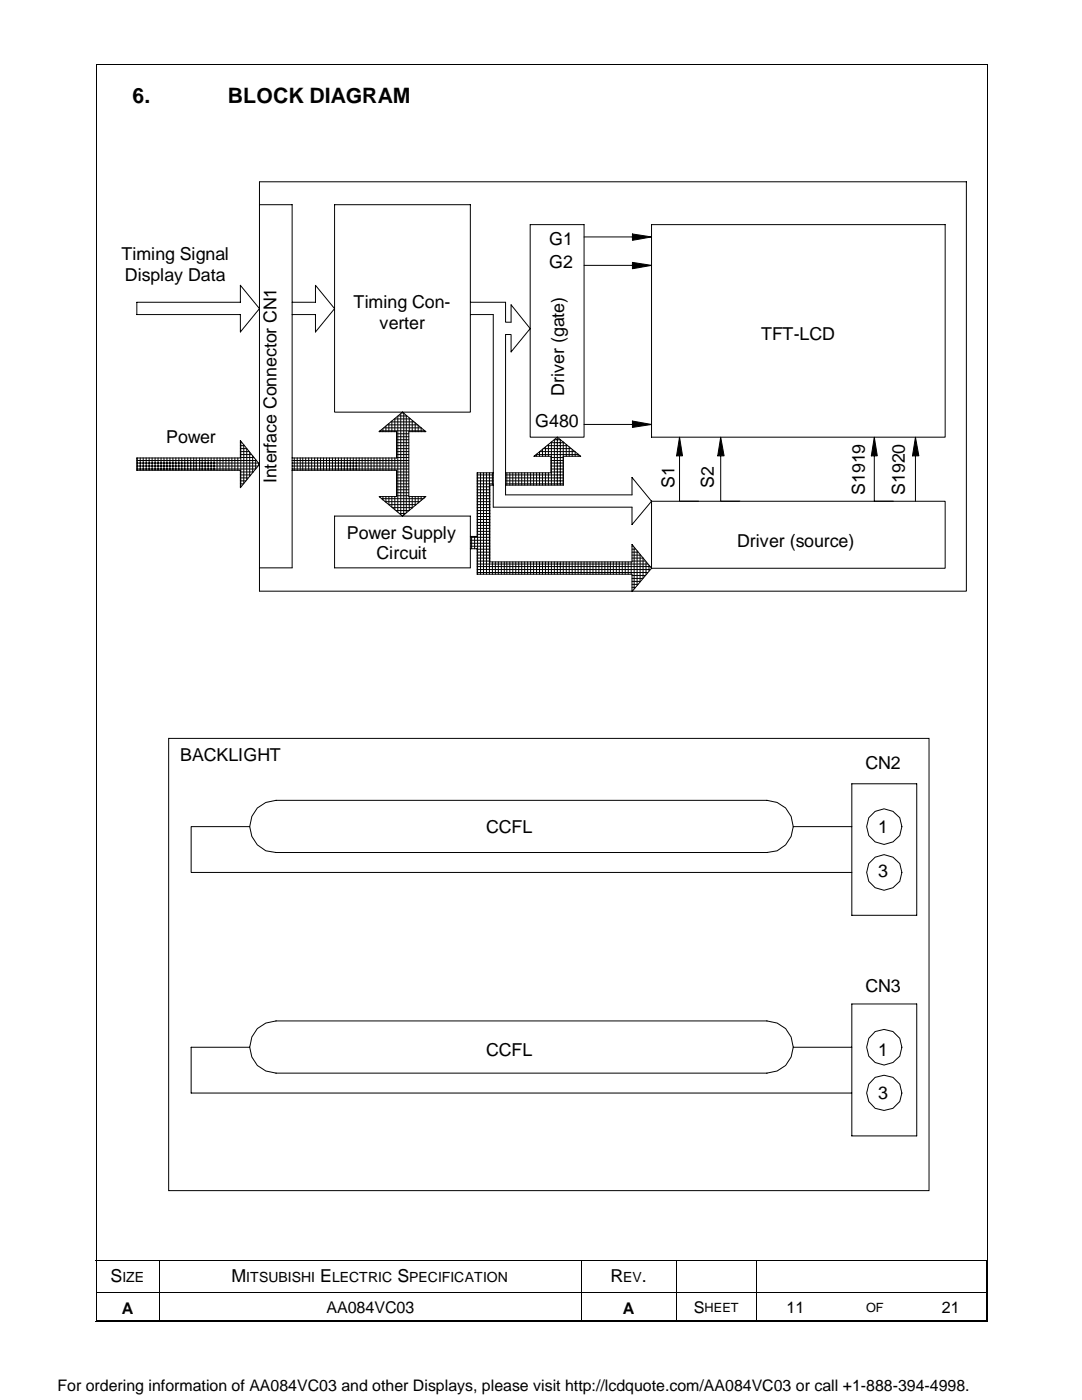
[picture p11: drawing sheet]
<svg xmlns="http://www.w3.org/2000/svg" width="216mm" height="279mm" viewBox="0 0 216 279" stroke-linecap="round" stroke-linejoin="round" font-family="sans-serif">
<path d="M19.1 12.8h178M19.2 12.7v251.1M197 12.7v251M19.1 251.6h177.9M19.2 258h177.7M31.9 251.6v12.2M116 251.6v12.2M135 251.6v12.2M150.9 251.6v12.2M196.9 251.6v12.2M19.1 263.8h177.9M19.1 263.6h178" fill="none" stroke="#000" stroke-width=".2"/>
<path d="M28 146.1h160.8v93h-160.8z" fill-rule="evenodd" fill="#fff"/>
<path d="M28 146.1h160.8v93h-160.8z" fill="none" stroke="#fff" stroke-width=".2"/>
<g fill="none" stroke="#000" stroke-width=".2">
<path d="M33.7 147.4h151.7v90.2h-151.7zM170 156.4h12.9v26.3h-12.9zM49.8 165h-11.7v9.1h131.9M51.4 161.2l1.6-1.1 2.1-.4h97.9a5.2 5.2 0 0 1 5.3 5.2 5.2 5.2 0 0 1-5.3 5.2h-97.9a5.2 5.2 0 0 1-4.8-3.2 5.2 5.2 0 0 1 1.1-5.7zM158.3 165h11.7M49.8 209h-11.7v9.1h131.9M51.4 205.3l1.6-1.1 2.1-.4h97.9a5.2 5.2 0 0 1 5.3 5.2 5.2 5.2 0 0 1-5.3 5.2h-97.9a5.2 5.2 0 0 1-4.8-3.2 5.2 5.2 0 0 1 1.1-5.7zM158.3 209h11.7M170 200.4h12.9v26.3h-12.9z"/>
<circle cx="176.4" cy="165" r="3.5"/>
<circle cx="176.4" cy="174.1" r="3.5"/>
<circle cx="176.4" cy="209" r="3.6"/>
<circle cx="176.4" cy="218.1" r="3.6"/>
</g>
<g fill="#fff">
<path d="M25.4 15.4h165.2v8.8h-165.2z" fill-rule="evenodd"/>
<path d="M25.4 15.4h165.1v8.7h-165.1z" fill-rule="evenodd"/>
<path d="M25.4 15.4h165.1v8.7h-165.1z" fill-rule="evenodd"/>
<path d="M21.3 28h174.2v100.6h-174.2z" fill-rule="evenodd"/>
</g>
<path d="M21.3 28h174.2v100.6h-174.2z" fill="none" stroke="#fff" stroke-width=".2"/>
<g fill="none" stroke="#000" stroke-width=".2">
<path d="M51.8 36.3h141v81.7h-141zM51.8 40.9h6.5v72.4h-6.5M66.8 40.9h27.1v41.4h-27.1zM105.8 44.8h10.7v42.4h-10.7zM116.5 47.3h9.7M116.5 53h9.7M126.2 46.7l3.8 .6-3.8 .7zM126.2 52.4l3.8 .6-3.8 .6zM130 44.8h58.6v42.4h-58.6zM27.3 60.3h20.7v-3.4l3.8 4.7-3.8 4.7v-3.5h-20.7zM58.3 60.3h4.6v-3.4l3.9 4.7-3.9 4.7v-3.5h-4.6M93.9 60.3h7v4h1.1v-3.5l3.8 4.8-3.8 4.6v-3.4h-1.1v32h25.2v-3.5l3.9 4.7"/>
<path d="M93.9 62.8h4.5v38.4h27.7v3.5l3.9-4.7M27.3 91.4h20.7v-3.5l3.8 4.8-3.8 4.6v-3.4h-20.7zM27.3 93h24.1M27.3 92.4h24.4M27.3 91.9h23.9M27.4 91.4v2.5M28 91.4v2.5M28.6 91.4v2.5M29.2 91.4v2.5M29.8 91.4v2.5M30.4 91.4v2.5M30.9 91.4v2.5"/>
<path d="M31.5 91.4v2.5M32.1 91.4v2.5M32.7 91.4v2.5M33.3 91.4v2.5M33.9 91.4v2.5M34.5 91.4v2.5M35.1 91.4v2.5M35.7 91.4v2.5M36.3 91.4v2.5M36.9 91.4v2.5M37.5 91.4v2.5M38.1 91.4v2.5"/>
<path d="M38.7 91.4v2.5M39.2 91.4v2.5M39.8 91.4v2.5M40.3 91.4v2.5M40.9 91.4v2.5M41.5 91.4v2.5M42.1 91.4v2.5M42.7 91.4v2.5M43.3 91.4v2.5M43.9 91.4v2.5M44.5 91.4v2.5M45.1 91.4v2.5"/>
<path d="M45.7 91.4v2.5M46.3 91.4v2.5M46.9 91.4v2.5M47.5 91.4v2.5M48 91.3h2.7M48 90.7h2.2M48 90.1h1.7M48 89.5h1.2v6.2M48 88.9h.7M48 88.3h.2M48 94.2h2.5M48 94.8h2"/>
<path d="M48 95.4h1.5M48 96h1.1M48 96.6h.6M48 88.1v9.1M48.6 88.8v7.7M49.8 90.2v4.8M50.4 91v3.3M51 91.7v1.9h-23.7M51.6 92.4v.4M58.3 91.4h20.8v-5.3h-3.5l4.7-3.8 4.7 3.8h-3.4v13h3.4l-4.7 3.9-4.7-3.9h3.5v-5.2h-20.8M58.3 93h23.3M58.3 92.4h23.3"/>
<path d="M58.3 91.9h23.3M58.3 93.6h23.3M58.7 91.4v2.5M59.3 91.4v2.5M59.9 91.4v2.5M60.4 91.4v2.5M61 91.4v2.5M61.6 91.4v2.5M62.2 91.4v2.5M62.8 91.4v2.5M63.4 91.4v2.5M64 91.4v2.5"/>
<path d="M64.6 91.4v2.5M65.2 91.4v2.5M65.7 91.4v2.5M66.3 91.4v2.5M66.9 91.4v2.5M67.5 91.4v2.5M68.1 91.4v2.5M68.7 91.4v2.5M69.3 91.4v2.5M69.9 91.4v2.5M70.5 91.4v2.5M71.1 91.4v2.5"/>
<path d="M71.7 91.4v2.5M72.3 91.4v2.5M72.9 91.4v2.5M73.4 91.4v2.5M74 91.4v2.5M74.6 91.4v2.5M75.2 91.4v2.5M75.8 91.4v2.5M75.8 99.1v.2M76.2 99.5h8.3M76.4 85.6v.5M76.4 91.4v2.5"/>
<path d="M76.4 99.1v.7M76.6 85.4h7.4v.7M77 85v1.1M77 91.4v2.5M77 99.1v1.1M77.3 84.8h6.1M77.6 99.1v1.6h5.4M77.6 84.5v1.6M77.6 91.4v2.5M78 84.2h4.6M78.2 84v2.1M78.2 91.4v2.5"/>
<path d="M78.2 99.1v2.1M78.7 83.6h3.2M78.8 83.6v2.5M78.8 91.4v2.5M78.8 99.1v2.6M79.1 91.3h2.5M79.1 90.7h2.5M79.1 90.1h2.5M79.1 89.5h2.5M79.1 88.9h2.5M79.1 88.3h2.5M79.1 94.2h2.5"/>
<path d="M79.1 94.8h2.5M79.1 95.4h2.5M79.1 96h2.5M79.1 96.6h2.5M79.1 97.2h2.5M79.1 87.8h2.5M79.1 87.2h2.5M79.1 86.6h2.5M79.1 97.7h2.5M79.1 98.3h2.5M79.1 98.9h2.5M79.4 83.1v19.1"/>
<path d="M79.5 83h1.7M80 82.6v20.1M80.1 82.4h.4M80.6 82.4v20.4M81.1 82.9v19.4M81.7 83.4v2.7M81.7 99.1v2.7M82.3 83.9v2.2M82.3 99.1v2.3M82.8 84.4v1.7M82.8 99.1v1.8M83.4 84.9v1.2"/>
<path d="M83.4 99.1v1.3M84 99.1v.8M84.6 85.9v.2M84.6 99.1v.3M84.8 86h-9v.1M95.2 94.8h3.2M95.2 95.4h3.2M95.2 96h3.2M95.2 96.6h3.2M95.2 97.2h2.5M95.2 97.7h2.5M95.2 98.3h2.5"/>
<path d="M95.2 98.9h2.5M95.2 99.5h2.5M95.3 94.4v20.2M95.9 94.4v20.2M96.5 94.4v20.2M97.1 94.4v20.2M97.7 94.4v20.2M98.3 94.4v2.4M98.4 96.8h-.7v15.3h28.4v-3.4l3.9 4.7M98.4 94.4h-3.2v12.7h-1.3M100.9 94.8h11.5M100.9 95.4h11.5"/>
<path d="M100.9 96h11.5M100.9 96.6h11.5M101.1 94.4v2.4M101.7 94.4v2.4M102.3 94.4v2.4M102.9 94.4v2.4M103.5 94.4v2.4M104.1 94.4v2.4M104.7 94.4v2.4M105.3 94.4v2.4M105.9 94.4v2.4M106.5 94.4v2.4"/>
<path d="M107 90.7h8.4M107.1 90.6v.5M107.1 94.4v2.4M107.7 90.1v1M107.7 94.4v2.4M107.7 90.1h7M108.2 89.6v1.5M108.2 94.4v2.4M108.4 89.5h5.5M108.8 89.2v1.9M108.8 94.4v2.4M109.2 88.9h4"/>
<path d="M109.4 88.7v2.4M109.4 94.4v2.4M109.9 88.3h2.7M109.9 93h2.5M109.9 92.4h2.5M109.9 91.9h2.5M109.9 91.3h2.5M109.9 93.6h2.5M109.9 94.2h2.5M110 88.2v8.6M110.6 87.8h1.2v9M110.6 87.7v9.1"/>
<path d="M111.2 87.2l-4.6 3.9h3.3v3.3h-9M111.2 87.2l4.7 3.9h-3.5M111.2 87.2v9.6M112.4 88.2v8.6h-11.5M113 88.7v2.4M113.6 89.2v1.9M114.2 89.7v1.4M114.8 90.1v1M115.4 90.6v.5M116.5 84.7h9.7M126.2 84l3.8 .7-3.8 .6zM135.6 87.2l.6 3.8h-1.2z"/>
<path d="M135.6 91v9h3.8M143.8 87.2l.7 3.8h-1.3zM143.8 91v9h3.8M174.5 87.2l.5 3.8h-1.1zM174.5 91v9h3.8M182.7 87.2l.6 3.8h-1.2zM182.7 91v9M66.8 103h27.1v10.3h-27.1zM76.8 100.1h7M78.3 101.3h4M79 101.9h2.7M79.7 102.5h1.2"/>
<path d="M93.9 109.5h1.3v5.1h30.9v3.5l3.9-4.7M93.9 107.2h3.8M93.9 107.8h3.8M93.9 108.4h3.8M93.9 109h3.8M94.1 107.1v2.4M94.7 107.1v2.4M95.2 100.1h2.5M95.2 100.7h2.5M95.2 101.3h2.5M95.2 101.9h2.5M95.2 102.5h2.5"/>
<path d="M95.2 103.1h2.5M95.2 103.7h2.5M95.2 104.3h2.5M95.2 104.9h2.5M95.2 105.5h2.5M95.2 106h2.5M95.2 106.6h2.5M95.2 109.6h2.5M95.2 110.2h2.5M95.2 110.8h2.5M95.2 111.4h2.5M95.2 112h2.5"/>
<path d="M95.2 112.6h34M95.2 113.1h34.6M95.2 113.7h34.5M95.2 114.3h34M98.3 112.1v2.5M98.8 112.1v2.5M99.4 112.1v2.5M100 112.1v2.5M100.6 112.1v2.5M101.1 112.1v2.5M101.7 112.1v2.5M102.3 112.1v2.5"/>
<path d="M102.9 112.1v2.5M103.5 112.1v2.5M104.1 112.1v2.5M104.7 112.1v2.5M105.3 112.1v2.5M105.9 112.1v2.5M106.5 112.1v2.5M107.1 112.1v2.5M107.7 112.1v2.5M108.2 112.1v2.5M108.8 112.1v2.5M109.4 112.1v2.5"/>
<path d="M110 112.1v2.5M110.6 112.1v2.5M111.2 112.1v2.5M111.8 112.1v2.5M112.4 112.1v2.5M113 112.1v2.5M113.6 112.1v2.5M114.2 112.1v2.5M114.8 112.1v2.5M115.4 112.1v2.5M116 112.1v2.5M116.5 112.1v2.5"/>
<path d="M117.1 112.1v2.5M117.7 112.1v2.5M118.3 112.1v2.5M118.9 112.1v2.5M119.5 112.1v2.5M120.1 112.1v2.5M120.7 112.1v2.5M121.3 112.1v2.5M121.8 112.1v2.5M122.4 112.1v2.5M123 112.1v2.5M123.6 112.1v2.5"/>
<path d="M124.2 112.1v2.5M124.8 112.1v2.5M125.3 112.1v2.5M125.9 112.1v2.5M126.1 109h.3M126.1 109.6h.7M126.1 110.2h1.2M126.1 110.8h1.7M126.1 111.4h2.2v4M126.1 112h2.6M126.1 114.9h2.6M126.1 115.4h2.1"/>
<path d="M126.1 116h1.6M126.1 116.6h1.2M126.1 117.2h.7M126.1 117.8h.2M126.5 109.3v8.2M127.1 109.9v6.9M127.7 110.7v5.4M128.9 112.1v2.6M129.5 112.8v1.1M130 100h58.6v13.4h-58.6M130 100v13.4"/>
</g>
<path d="M126.2 46.7l3.8 .6-3.8 .7zM126.2 52.4l3.8 .6-3.8 .6zM126.2 84l3.8 .7-3.8 .6zM135.6 87.2l.6 3.8h-1.2zM143.8 87.2l.7 3.8h-1.3zM174.5 87.2l.5 3.8h-1.1zM182.7 87.2l.6 3.8h-1.2z" fill="#000"/>
<g fill="#fff">
<path d="M146.1 104.8h27v4.8h-27z" fill-rule="evenodd"/>
<path d="M146.1 104.8h27v4.7h-27z" fill-rule="evenodd"/>
<path d="M146.1 104.8h27v4.7h-27z" fill-rule="evenodd"/>
<path d="M150.8 63.5h17.6v4.9h-17.6z" fill-rule="evenodd"/>
<path d="M150.8 63.5h17.5v4.8h-17.5z" fill-rule="evenodd"/>
<path d="M150.8 63.5h17.5v4.8h-17.5z" fill-rule="evenodd"/>
<path d="M108.2 55.1h6.3v24.9h-6.3z" fill-rule="evenodd"/>
<path d="M108.2 55.1h6.4v24.9h-6.4z" fill-rule="evenodd"/>
<path d="M108.2 55.1h6.4v24.9h-6.4z" fill-rule="evenodd"/>
</g>
<g font-size="4.2">
<text x="26.5" y="20.6">6.</text>
<text x="45.5" y="20.6">BLOCK DIAGRAM</text>
</g>
<g font-size="3.6">
<text x="24.3" y="51.9">Timing Signal</text>
<text x="109.6" y="48.8">G1</text>
<text x="109.6" y="53.6">G2</text>
<text x="24.9" y="56">Display Data</text>
<text x="70.6" y="61.5">Timing Con-</text>
<text x="75.7" y="65.6">verter</text>
<text x="151.8" y="67.9">TFT-LCD</text>
<text x="112.6" y="79" transform="rotate(-90 112.6 79)">Driver (gate)</text>
<text x="33.2" y="88.4">Power</text>
<text x="106.8" y="85.3">G480</text>
<text x="55.2" y="96.5" transform="rotate(-90 55.2 96.5)">Interface Connector CN1</text>
<text x="134.6" y="97.4" transform="rotate(-90 134.6 97.4)">S1</text>
<text x="142.5" y="97.4" transform="rotate(-90 142.5 97.4)">S2</text>
<text x="172.6" y="98.8" transform="rotate(-90 172.6 98.8)">S1919</text>
<text x="180.6" y="98.8" transform="rotate(-90 180.6 98.8)">S1920</text>
<text x="69.2" y="107.5">Power Supply</text>
<text x="75.1" y="111.5">Circuit</text>
<text x="147.1" y="109.1">Driver (source)</text>
<text x="35.9" y="151.9">BACKLIGHT</text>
<text x="172.7" y="153.5">CN2</text>
<text x="97" y="166.2">CCFL</text>
<text x="175.2" y="166.2">1</text>
<text x="175.2" y="175">3</text>
<text x="172.7" y="198">CN3</text>
<text x="97" y="210.7">CCFL</text>
<text x="175.2" y="210.7">1</text>
<text x="175.2" y="219.4">3</text>
<text x="22.1" y="255.9">S</text>
<text x="46.2" y="255.9">M</text>
<text x="63.9" y="255.9">E</text>
<text x="79.3" y="255.9">S</text>
<text x="121.8" y="255.9">R</text>
<text x="128.1" y="255.9">.</text>
</g>
<g font-size="3.2">
<text x="24.3" y="262.2">A</text>
<text x="65.2" y="262">AA084VC03</text>
<text x="124.2" y="262.2">A</text>
<text x="138.5" y="262">S</text>
<text x="156.9" y="262">11</text>
<text x="187.9" y="262">21</text>
<text x="11.5" y="277.6">For ordering information of AA084VC03 and other Displays, please visit http://lcdquote.com/AA084VC03 or call +1-888-394-4998.</text>
</g>
<g font-size="2.8">
<text x="24.4" y="255.8">IZE</text>
<text x="49.1" y="255.8">ITSUBISHI</text>
<text x="66.3" y="255.8">LECTRIC</text>
<text x="81.7" y="255.8">PECIFICATION</text>
<text x="124.3" y="255.8">EV</text>
</g>
<g font-size="2.5">
<text x="140.6" y="261.9">HEET</text>
<text x="172.8" y="261.9">OF</text>
</g>
</svg>
